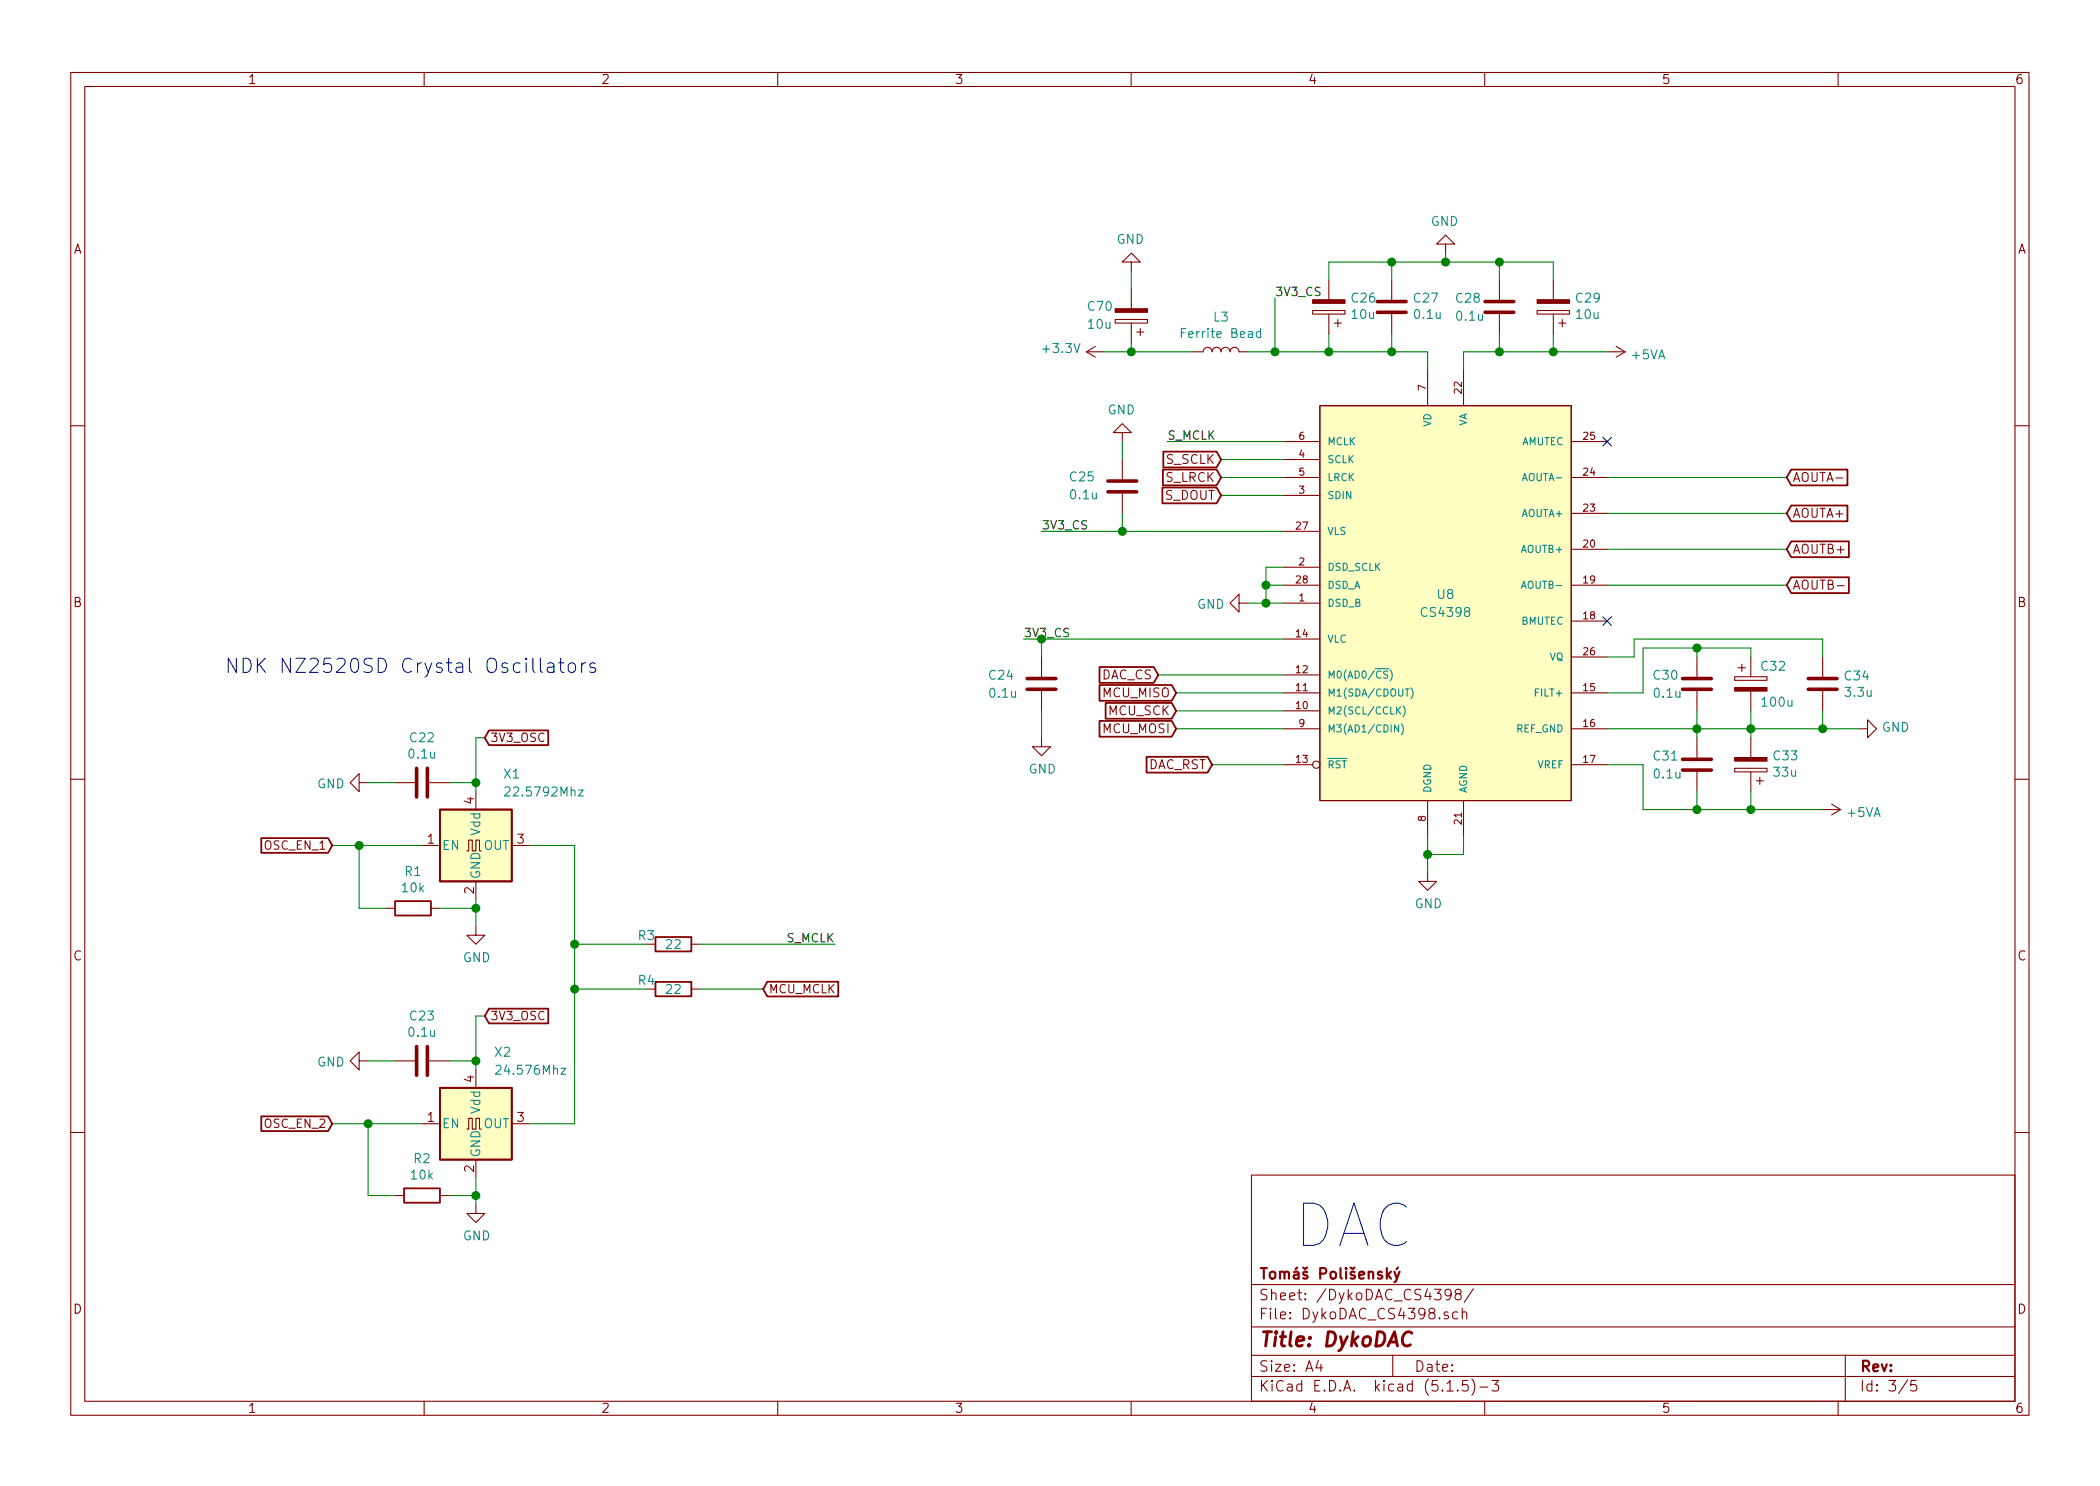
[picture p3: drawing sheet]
EESchema Schematic File Version 4
EELAYER 30 0
EELAYER END
$Descr A4 11693 8268
encoding utf-8
Sheet 3 5
Title "DykoDAC"
Date ""
Rev ""
Comp "Tomáš Polišenský"
Comment1 ""
Comment2 ""
Comment3 ""
Comment4 ""
$EndDescr
$Comp
L Device:C C27
U 1 1
P 7750 1700
F 0 "C27" H 7635 1654 50  0000 R CNN
F 1 "0.1u" H 7635 1745 50  0000 R CNN
F 2 "Capacitors_SMD:C_0603" H 7788 1550 50  0001 C CNN
F 3 "~" H 7750 1700 50  0001 C CNN
	1    7750 1700
	-1   0    0    1   
$EndComp
$Comp
L Device:C C28
U 1 1
P 8350 1700
F 0 "C28" H 8100 1750 50  0000 L CNN
F 1 "0.1u" H 8100 1650 50  0000 L CNN
F 2 "Capacitors_SMD:C_0603" H 8388 1550 50  0001 C CNN
F 3 "~" H 8350 1700 50  0001 C CNN
	1    8350 1700
	1    0    0    -1  
$EndComp
$Comp
L Device:CP C26
U 1 1
P 7400 1700
F 0 "C26" H 7282 1654 50  0000 R CNN
F 1 "10u" H 7282 1745 50  0000 R CNN
F 2 "Capacitor_Tantalum_SMD:CP_EIA-3216-18_Kemet-A" H 7438 1550 50  0001 C CNN
F 3 "~" H 7400 1700 50  0001 C CNN
	1    7400 1700
	-1   0    0    1   
$EndComp
$Comp
L Device:CP C29
U 1 1
P 8650 1700
F 0 "C29" H 8532 1654 50  0000 R CNN
F 1 "10u" H 8532 1745 50  0000 R CNN
F 2 "Capacitor_Tantalum_SMD:CP_EIA-3216-18_Kemet-A" H 8688 1550 50  0001 C CNN
F 3 "~" H 8650 1700 50  0001 C CNN
	1    8650 1700
	-1   0    0    1   
$EndComp
$Comp
L power:+5VA #PWR024
U 1 1
P 8950 1950
F 0 "#PWR024" H 8950 1800 50  0001 C CNN
F 1 "+5VA" V 8965 2078 50  0000 L CNN
F 2 "" H 8950 1950 50  0001 C CNN
F 3 "" H 8950 1950 50  0001 C CNN
	1    8950 1950
	0    1    1    0   
$EndComp
Wire Wire Line
	8150 1950 8150 2050
Wire Wire Line
	8350 1850 8350 1950
Connection ~ 8350 1950
Wire Wire Line
	8350 1950 8150 1950
Wire Wire Line
	8650 1850 8650 1950
Wire Wire Line
	8650 1950 8350 1950
$Comp
L power:+3.3V #PWR021
U 1 1
P 6150 1950
F 0 "#PWR021" H 6150 1800 50  0001 C CNN
F 1 "+3.3V" V 6165 2078 50  0000 L CNN
F 2 "" H 6150 1950 50  0001 C CNN
F 3 "" H 6150 1950 50  0001 C CNN
	1    6150 1950
	0    -1   -1   0   
$EndComp
Wire Wire Line
	8950 1950 8650 1950
Connection ~ 8650 1950
Wire Wire Line
	7950 2050 7950 1950
Wire Wire Line
	7950 1950 7750 1950
Wire Wire Line
	7400 1850 7400 1950
Wire Wire Line
	7750 1850 7750 1950
Connection ~ 7750 1950
Wire Wire Line
	7750 1950 7400 1950
$Comp
L power:GND #PWR023
U 1 1
P 8050 1400
F 0 "#PWR023" H 8050 1150 50  0001 C CNN
F 1 "GND" H 8055 1227 50  0000 C CNN
F 2 "" H 8050 1400 50  0001 C CNN
F 3 "" H 8050 1400 50  0001 C CNN
	1    8050 1400
	-1   0    0    1   
$EndComp
Wire Wire Line
	8050 1400 8050 1450
Wire Wire Line
	8050 1450 7750 1450
Wire Wire Line
	7400 1450 7400 1550
Wire Wire Line
	7750 1550 7750 1450
Connection ~ 7750 1450
Wire Wire Line
	7750 1450 7400 1450
Wire Wire Line
	8050 1450 8350 1450
Wire Wire Line
	8350 1450 8350 1550
Connection ~ 8050 1450
Wire Wire Line
	8650 1550 8650 1450
Wire Wire Line
	8650 1450 8350 1450
Connection ~ 8350 1450
$Comp
L power:GND #PWR022
U 1 1
P 7950 4850
F 0 "#PWR022" H 7950 4600 50  0001 C CNN
F 1 "GND" H 7955 4677 50  0000 C CNN
F 2 "" H 7950 4850 50  0001 C CNN
F 3 "" H 7950 4850 50  0001 C CNN
	1    7950 4850
	1    0    0    -1  
$EndComp
Wire Wire Line
	7950 4850 7950 4750
Wire Wire Line
	8150 4650 8150 4750
Wire Wire Line
	8150 4750 7950 4750
Connection ~ 7950 4750
Wire Wire Line
	7950 4750 7950 4650
$Comp
L Device:C C30
U 1 1
P 9450 3800
F 0 "C30" H 9200 3850 50  0000 L CNN
F 1 "0.1u" H 9200 3750 50  0000 L CNN
F 2 "Capacitors_SMD:C_0603" H 9488 3650 50  0001 C CNN
F 3 "~" H 9450 3800 50  0001 C CNN
	1    9450 3800
	1    0    0    -1  
$EndComp
$Comp
L Device:CP C32
U 1 1
P 9750 3800
F 0 "C32" H 9800 3900 50  0000 L CNN
F 1 "100u" H 9800 3700 50  0000 L CNN
F 2 "Capacitor_Tantalum_SMD:CP_EIA-7343-31_Kemet-D" H 9788 3650 50  0001 C CNN
F 3 "~" H 9750 3800 50  0001 C CNN
F 4 "TAJD107K016SNJ" H 9750 3800 50  0001 C CNN "Part"
	1    9750 3800
	1    0    0    -1  
$EndComp
$Comp
L Device:C C31
U 1 1
P 9450 4250
F 0 "C31" H 9200 4300 50  0000 L CNN
F 1 "0.1u" H 9200 4200 50  0000 L CNN
F 2 "Capacitors_SMD:C_0603" H 9488 4100 50  0001 C CNN
F 3 "~" H 9450 4250 50  0001 C CNN
	1    9450 4250
	1    0    0    -1  
$EndComp
$Comp
L Device:CP C33
U 1 1
P 9750 4250
F 0 "C33" H 9632 4204 50  0000 R CNN
F 1 "33u" H 9632 4295 50  0000 R CNN
F 2 "Capacitor_Tantalum_SMD:CP_EIA-3216-18_Kemet-A" H 9788 4100 50  0001 C CNN
F 3 "~" H 9750 4250 50  0001 C CNN
	1    9750 4250
	-1   0    0    1   
$EndComp
Wire Wire Line
	8950 4050 9450 4050
Wire Wire Line
	9750 4050 9750 4100
Wire Wire Line
	9750 3950 9750 4050
Connection ~ 9750 4050
Wire Wire Line
	9450 3950 9450 4050
Connection ~ 9450 4050
Wire Wire Line
	9450 4050 9750 4050
Wire Wire Line
	9450 4100 9450 4050
Wire Wire Line
	9750 4400 9750 4500
Wire Wire Line
	9750 4500 9450 4500
Wire Wire Line
	9150 4500 9150 4250
Wire Wire Line
	9150 4250 8950 4250
Wire Wire Line
	9450 4400 9450 4500
Connection ~ 9450 4500
Wire Wire Line
	9750 3650 9750 3600
Wire Wire Line
	9150 3600 9150 3850
Wire Wire Line
	9150 3850 8950 3850
Wire Wire Line
	9150 3600 9450 3600
Wire Wire Line
	9450 3650 9450 3600
Connection ~ 9450 3600
Wire Wire Line
	9450 3600 9750 3600
Wire Wire Line
	8950 3650 9100 3650
Wire Wire Line
	9100 3650 9100 3550
Wire Wire Line
	9100 3550 10150 3550
Wire Wire Line
	10150 3550 10150 3650
$Comp
L power:GND #PWR026
U 1 1
P 10350 4050
F 0 "#PWR026" H 10350 3800 50  0001 C CNN
F 1 "GND" V 10355 3922 50  0000 R CNN
F 2 "" H 10350 4050 50  0001 C CNN
F 3 "" H 10350 4050 50  0001 C CNN
	1    10350 4050
	0    -1   -1   0   
$EndComp
Wire Wire Line
	10350 4050 10150 4050
Wire Wire Line
	10150 3950 10150 4050
Connection ~ 10150 4050
Wire Wire Line
	10150 4050 9750 4050
$Comp
L power:+5VA #PWR025
U 1 1
P 10150 4500
F 0 "#PWR025" H 10150 4350 50  0001 C CNN
F 1 "+5VA" V 10165 4628 50  0000 L CNN
F 2 "" H 10150 4500 50  0001 C CNN
F 3 "" H 10150 4500 50  0001 C CNN
	1    10150 4500
	0    1    1    0   
$EndComp
Wire Wire Line
	10150 4500 9750 4500
Connection ~ 9750 4500
$Comp
L Device:C C25
U 1 1
P 6250 2700
F 0 "C25" H 6550 2650 50  0000 R CNN
F 1 "0.1u" H 6550 2750 50  0000 R CNN
F 2 "Capacitors_SMD:C_0603" H 6288 2550 50  0001 C CNN
F 3 "~" H 6250 2700 50  0001 C CNN
	1    6250 2700
	-1   0    0    1   
$EndComp
$Comp
L Device:C C24
U 1 1
P 5800 3800
F 0 "C24" H 5500 3850 50  0000 L CNN
F 1 "0.1u" H 5500 3750 50  0000 L CNN
F 2 "Capacitors_SMD:C_0603" H 5838 3650 50  0001 C CNN
F 3 "~" H 5800 3800 50  0001 C CNN
	1    5800 3800
	1    0    0    -1  
$EndComp
Wire Wire Line
	6250 2850 6250 2950
Connection ~ 6250 2950
Wire Wire Line
	6250 2950 7150 2950
$Comp
L power:GND #PWR016
U 1 1
P 5800 4100
F 0 "#PWR016" H 5800 3850 50  0001 C CNN
F 1 "GND" H 5805 3927 50  0000 C CNN
F 2 "" H 5800 4100 50  0001 C CNN
F 3 "" H 5800 4100 50  0001 C CNN
	1    5800 4100
	1    0    0    -1  
$EndComp
$Comp
L power:GND #PWR018
U 1 1
P 6250 2450
F 0 "#PWR018" H 6250 2200 50  0001 C CNN
F 1 "GND" H 6255 2277 50  0000 C CNN
F 2 "" H 6250 2450 50  0001 C CNN
F 3 "" H 6250 2450 50  0001 C CNN
	1    6250 2450
	-1   0    0    1   
$EndComp
Wire Wire Line
	6250 2550 6250 2450
$Comp
L power:GND #PWR020
U 1 1
P 6950 3350
F 0 "#PWR020" H 6950 3100 50  0001 C CNN
F 1 "GND" V 6955 3222 50  0000 R CNN
F 2 "" H 6950 3350 50  0001 C CNN
F 3 "" H 6950 3350 50  0001 C CNN
	1    6950 3350
	0    1    1    0   
$EndComp
Wire Wire Line
	7150 3350 7050 3350
Wire Wire Line
	7150 3250 7050 3250
Wire Wire Line
	7050 3250 7050 3350
Connection ~ 7050 3350
Wire Wire Line
	7050 3350 6950 3350
Wire Wire Line
	7150 3150 7050 3150
Wire Wire Line
	7050 3150 7050 3250
Connection ~ 7050 3250
Text GLabel 6800 2550 0    50   Input ~ 0
S_SCLK
Wire Wire Line
	7150 2550 6800 2550
Text GLabel 6800 2650 0    50   Input ~ 0
S_LRCK
Wire Wire Line
	6800 2650 7150 2650
Text GLabel 6800 2750 0    50   Input ~ 0
S_DOUT
Wire Wire Line
	6800 2750 7150 2750
Text GLabel 6750 4250 0    50   Input ~ 0
DAC_RST
Text GLabel 6450 3750 0    50   Input ~ 0
DAC_CS
Wire Wire Line
	5800 4100 5800 3950
Wire Wire Line
	5700 3550 5800 3550
Wire Wire Line
	5800 3650 5800 3550
Connection ~ 5800 3550
Text GLabel 6550 4050 0    50   Input ~ 0
MCU_MOSI
Text GLabel 6550 3850 0    50   Input ~ 0
MCU_MISO
Text GLabel 6550 3950 0    50   Input ~ 0
MCU_SCK
Wire Wire Line
	6550 3850 7150 3850
Wire Wire Line
	7150 3950 6550 3950
Wire Wire Line
	6550 4050 7150 4050
Text GLabel 9950 2850 2    50   Input ~ 0
AOUTA+
Text GLabel 9950 2650 2    50   Input ~ 0
AOUTA-
Text GLabel 9950 3050 2    50   Input ~ 0
AOUTB+
Text GLabel 9950 3250 2    50   Input ~ 0
AOUTB-
Wire Wire Line
	9950 3250 8950 3250
Wire Wire Line
	8950 3050 9950 3050
Wire Wire Line
	9950 2850 8950 2850
Wire Wire Line
	8950 2650 9950 2650
Text Notes 7200 6950 0    236  ~ 0
DAC
$Comp
L Oscillator:TXC-7C X?
U 1 1
P 2650 4700
AR Path="/5CF60BAD/5D1FED66" Ref="X?"  Part="1" 
AR Path="/5C8F8588/5D1FED66" Ref="X1"  Part="1" 
F 0 "X1" H 2800 5100 50  0000 L CNN
F 1 "22.5792Mhz" H 2800 5000 50  0000 L CNN
F 2 "Oscillators:Oscillator_SMD_SeikoEpson_SG210-4pin_2.5x2.0mm_HandSoldering" H 3350 4350 50  0001 C CNN
F 3 "http://www.txccorp.com/download/products/osc/7C_o.pdf" H 2550 4700 50  0001 C CNN
F 4 "NDK NZ2520SD" H 3300 4800 50  0001 C CNN "Part"
	1    2650 4700
	1    0    0    -1  
$EndComp
$Comp
L power:GND #PWR?
U 1 1
P 2650 5150
AR Path="/5CF60BAD/5D1FED6C" Ref="#PWR?"  Part="1" 
AR Path="/5C8F8588/5D1FED6C" Ref="#PWR013"  Part="1" 
F 0 "#PWR013" H 2650 4900 50  0001 C CNN
F 1 "GND" H 2655 4977 50  0000 C CNN
F 2 "" H 2650 5150 50  0001 C CNN
F 3 "" H 2650 5150 50  0001 C CNN
	1    2650 5150
	1    0    0    -1  
$EndComp
Wire Wire Line
	2650 5150 2650 5050
$Comp
L Device:R R?
U 1 1
P 3750 5500
AR Path="/5CF60BAD/5D1FED73" Ref="R?"  Part="1" 
AR Path="/5C8F8588/5D1FED73" Ref="R4"  Part="1" 
F 0 "R4" V 3700 5350 50  0000 C CNN
F 1 "22" V 3750 5500 50  0000 C CNN
F 2 "Resistors_SMD:R_0603" V 3680 5500 50  0001 C CNN
F 3 "~" H 3750 5500 50  0001 C CNN
	1    3750 5500
	0    1    1    0   
$EndComp
$Comp
L Oscillator:TXC-7C X?
U 1 1
P 2650 6250
AR Path="/5CF60BAD/5D1FED7B" Ref="X?"  Part="1" 
AR Path="/5C8F8588/5D1FED7B" Ref="X2"  Part="1" 
F 0 "X2" H 2750 6650 50  0000 L CNN
F 1 "24.576Mhz" H 2750 6550 50  0000 L CNN
F 2 "Oscillators:Oscillator_SMD_SeikoEpson_SG210-4pin_2.5x2.0mm_HandSoldering" H 3350 5900 50  0001 C CNN
F 3 "http://www.txccorp.com/download/products/osc/7C_o.pdf" H 2550 6250 50  0001 C CNN
F 4 "NDK NZ2520SD" H 2650 6250 50  0001 C CNN "Part"
	1    2650 6250
	1    0    0    -1  
$EndComp
$Comp
L power:GND #PWR?
U 1 1
P 2650 6700
AR Path="/5CF60BAD/5D1FED81" Ref="#PWR?"  Part="1" 
AR Path="/5C8F8588/5D1FED81" Ref="#PWR014"  Part="1" 
F 0 "#PWR014" H 2650 6450 50  0001 C CNN
F 1 "GND" H 2655 6527 50  0000 C CNN
F 2 "" H 2650 6700 50  0001 C CNN
F 3 "" H 2650 6700 50  0001 C CNN
	1    2650 6700
	1    0    0    -1  
$EndComp
Wire Wire Line
	2650 6700 2650 6650
Wire Wire Line
	1850 6250 2050 6250
$Comp
L Device:R R?
U 1 1
P 2300 5050
AR Path="/5CF60BAD/5D1FED8A" Ref="R?"  Part="1" 
AR Path="/5C8F8588/5D1FED8A" Ref="R1"  Part="1" 
F 0 "R1" V 2093 5050 50  0000 C CNN
F 1 "10k" V 2184 5050 50  0000 C CNN
F 2 "Resistors_SMD:R_0603" V 2230 5050 50  0001 C CNN
F 3 "~" H 2300 5050 50  0001 C CNN
	1    2300 5050
	0    1    1    0   
$EndComp
Wire Wire Line
	2450 5050 2650 5050
Connection ~ 2650 5050
Wire Wire Line
	2650 5050 2650 5000
Wire Wire Line
	2150 5050 2000 5050
Wire Wire Line
	2000 5050 2000 4700
Wire Wire Line
	2000 4700 2350 4700
$Comp
L Device:R R?
U 1 1
P 2350 6650
AR Path="/5CF60BAD/5D1FED97" Ref="R?"  Part="1" 
AR Path="/5C8F8588/5D1FED97" Ref="R2"  Part="1" 
F 0 "R2" V 2143 6650 50  0000 C CNN
F 1 "10k" V 2234 6650 50  0000 C CNN
F 2 "Resistors_SMD:R_0603" V 2280 6650 50  0001 C CNN
F 3 "~" H 2350 6650 50  0001 C CNN
	1    2350 6650
	0    1    1    0   
$EndComp
Wire Wire Line
	2500 6650 2650 6650
Connection ~ 2650 6650
Wire Wire Line
	2650 6650 2650 6550
Wire Wire Line
	2200 6650 2050 6650
Wire Wire Line
	2050 6650 2050 6250
Connection ~ 2050 6250
Wire Wire Line
	2050 6250 2350 6250
$Comp
L Device:C C?
U 1 1
P 2350 5900
AR Path="/5CF60BAD/5D1FEDA4" Ref="C?"  Part="1" 
AR Path="/5C8F8588/5D1FEDA4" Ref="C23"  Part="1" 
F 0 "C23" V 2098 5900 50  0000 C CNN
F 1 "0.1u" V 2189 5900 50  0000 C CNN
F 2 "Capacitors_SMD:C_0603" H 2388 5750 50  0001 C CNN
F 3 "~" H 2350 5900 50  0001 C CNN
	1    2350 5900
	0    1    1    0   
$EndComp
Wire Wire Line
	2500 5900 2650 5900
Connection ~ 2650 5900
Wire Wire Line
	2650 5900 2650 5950
$Comp
L power:GND #PWR?
U 1 1
P 2050 5900
AR Path="/5CF60BAD/5D1FEDAD" Ref="#PWR?"  Part="1" 
AR Path="/5C8F8588/5D1FEDAD" Ref="#PWR012"  Part="1" 
F 0 "#PWR012" H 2050 5650 50  0001 C CNN
F 1 "GND" V 2055 5772 50  0000 R CNN
F 2 "" H 2050 5900 50  0001 C CNN
F 3 "" H 2050 5900 50  0001 C CNN
	1    2050 5900
	0    1    1    0   
$EndComp
Wire Wire Line
	2050 5900 2200 5900
$Comp
L Device:C C?
U 1 1
P 2350 4350
AR Path="/5CF60BAD/5D1FEDB4" Ref="C?"  Part="1" 
AR Path="/5C8F8588/5D1FEDB4" Ref="C22"  Part="1" 
F 0 "C22" V 2098 4350 50  0000 C CNN
F 1 "0.1u" V 2189 4350 50  0000 C CNN
F 2 "Capacitors_SMD:C_0603" H 2388 4200 50  0001 C CNN
F 3 "~" H 2350 4350 50  0001 C CNN
	1    2350 4350
	0    1    1    0   
$EndComp
Wire Wire Line
	2500 4350 2650 4350
$Comp
L power:GND #PWR?
U 1 1
P 2050 4350
AR Path="/5CF60BAD/5D1FEDBB" Ref="#PWR?"  Part="1" 
AR Path="/5C8F8588/5D1FEDBB" Ref="#PWR011"  Part="1" 
F 0 "#PWR011" H 2050 4100 50  0001 C CNN
F 1 "GND" V 2055 4222 50  0000 R CNN
F 2 "" H 2050 4350 50  0001 C CNN
F 3 "" H 2050 4350 50  0001 C CNN
	1    2050 4350
	0    1    1    0   
$EndComp
Wire Wire Line
	2050 4350 2200 4350
Connection ~ 2650 4350
Wire Wire Line
	2650 4350 2650 4400
Wire Wire Line
	2950 6250 3200 6250
Wire Wire Line
	3200 6250 3200 5500
Wire Wire Line
	3200 4700 2950 4700
Wire Wire Line
	3600 5500 3200 5500
Connection ~ 3200 5500
Wire Wire Line
	3200 5500 3200 5250
Text GLabel 2700 5650 2    47   Input ~ 0
3V3_OSC
Text GLabel 2700 4100 2    47   Input ~ 0
3V3_OSC
Wire Wire Line
	2650 4100 2700 4100
Wire Wire Line
	2650 4100 2650 4350
Wire Wire Line
	2650 5650 2700 5650
Wire Wire Line
	2650 5650 2650 5900
$Comp
L Device:R R?
U 1 1
P 3750 5250
AR Path="/5CF60BAD/5D1FEDD0" Ref="R?"  Part="1" 
AR Path="/5C8F8588/5D1FEDD0" Ref="R3"  Part="1" 
F 0 "R3" V 3700 5100 50  0000 C CNN
F 1 "22" V 3750 5250 50  0000 C CNN
F 2 "Resistors_SMD:R_0603" V 3680 5250 50  0001 C CNN
F 3 "~" H 3750 5250 50  0001 C CNN
	1    3750 5250
	0    1    1    0   
$EndComp
Wire Wire Line
	3600 5250 3200 5250
Connection ~ 3200 5250
Wire Wire Line
	3200 5250 3200 4700
Text GLabel 1850 4700 0    47   Input ~ 0
OSC_EN_1
Wire Wire Line
	1850 4700 2000 4700
Connection ~ 2000 4700
Text GLabel 1850 6250 0    47   Input ~ 0
OSC_EN_2
Text GLabel 4250 5500 2    47   Input ~ 0
MCU_MCLK
Wire Wire Line
	3900 5500 4250 5500
Text Label 4650 5250 2    47   ~ 0
S_MCLK
Wire Wire Line
	3900 5250 4650 5250
Text Label 6500 2450 0    47   ~ 0
S_MCLK
Wire Wire Line
	6500 2450 7150 2450
NoConn ~ 8950 2450
NoConn ~ 8950 3450
$Comp
L Device:C C34
U 1 1
P 10150 3800
F 0 "C34" H 10265 3846 50  0000 L CNN
F 1 "3.3u" H 10265 3755 50  0000 L CNN
F 2 "Capacitors_SMD:C_0805" H 10188 3650 50  0001 C CNN
F 3 "~" H 10150 3800 50  0001 C CNN
	1    10150 3800
	1    0    0    -1  
$EndComp
Wire Wire Line
	9450 4500 9150 4500
$Comp
L DykoDAC-rescue:CS4398-cirrus-2 U?
U 1 1
P 8050 3350
AR Path="/5C8F866A" Ref="U?"  Part="1" 
AR Path="/5C8F8588/5C8F866A" Ref="U8"  Part="1" 
F 0 "U8" H 8050 3400 50  0000 C CNN
F 1 "CS4398" H 8050 3300 50  0000 C CNN
F 2 "Housings_SSOP:TSSOP-28_4.4x9.7mm_Pitch0.65mm" H 8050 3500 50  0001 C CNN
F 3 "" H 8050 3350 50  0001 C CNN
	1    8050 3350
	1    0    0    -1  
$EndComp
Wire Wire Line
	6750 4250 7150 4250
Wire Wire Line
	6450 3750 7150 3750
Wire Wire Line
	5800 3550 7150 3550
Text Notes 1250 3750 0    79   ~ 0
NDK NZ2520SD Crystal Oscillators
$Comp
L Device:L L?
U 1 1
P 6800 1950
AR Path="/5C91BC19/5E71E0D1" Ref="L?"  Part="1" 
AR Path="/5C8F8588/5E71E0D1" Ref="L3"  Part="1" 
F 0 "L3" V 6990 1950 50  0000 C CNN
F 1 "Ferrite Bead" V 6899 1950 50  0000 C CNN
F 2 "Capacitor_SMD:C_0603_1608Metric" H 6800 1950 50  0001 C CNN
F 3 "~" H 6800 1950 50  0001 C CNN
	1    6800 1950
	0    -1   -1   0   
$EndComp
Connection ~ 7400 1950
Text Label 7100 1650 0    47   ~ 0
3V3_CS
Wire Wire Line
	6950 1950 7100 1950
Wire Wire Line
	7100 1650 7100 1950
Connection ~ 7100 1950
Wire Wire Line
	7100 1950 7400 1950
Text Label 5800 2950 0    47   ~ 0
3V3_CS
Wire Wire Line
	5800 2950 6250 2950
Text Label 5700 3550 0    47   ~ 0
3V3_CS
Wire Wire Line
	6150 1950 6300 1950
$Comp
L Device:CP C70
U 1 1
P 6300 1750
F 0 "C70" H 6550 1700 50  0000 R CNN
F 1 "10u" H 6550 1800 50  0000 R CNN
F 2 "Capacitor_Tantalum_SMD:CP_EIA-3216-18_Kemet-A" H 6338 1600 50  0001 C CNN
F 3 "~" H 6300 1750 50  0001 C CNN
	1    6300 1750
	-1   0    0    1   
$EndComp
$Comp
L power:GND #PWR015
U 1 1
P 6300 1500
F 0 "#PWR015" H 6300 1250 50  0001 C CNN
F 1 "GND" H 6305 1327 50  0000 C CNN
F 2 "" H 6300 1500 50  0001 C CNN
F 3 "" H 6300 1500 50  0001 C CNN
	1    6300 1500
	-1   0    0    1   
$EndComp
Wire Wire Line
	6300 1600 6300 1500
Wire Wire Line
	6300 1900 6300 1950
Connection ~ 6300 1950
Wire Wire Line
	6300 1950 6650 1950
$EndSCHEMATC
